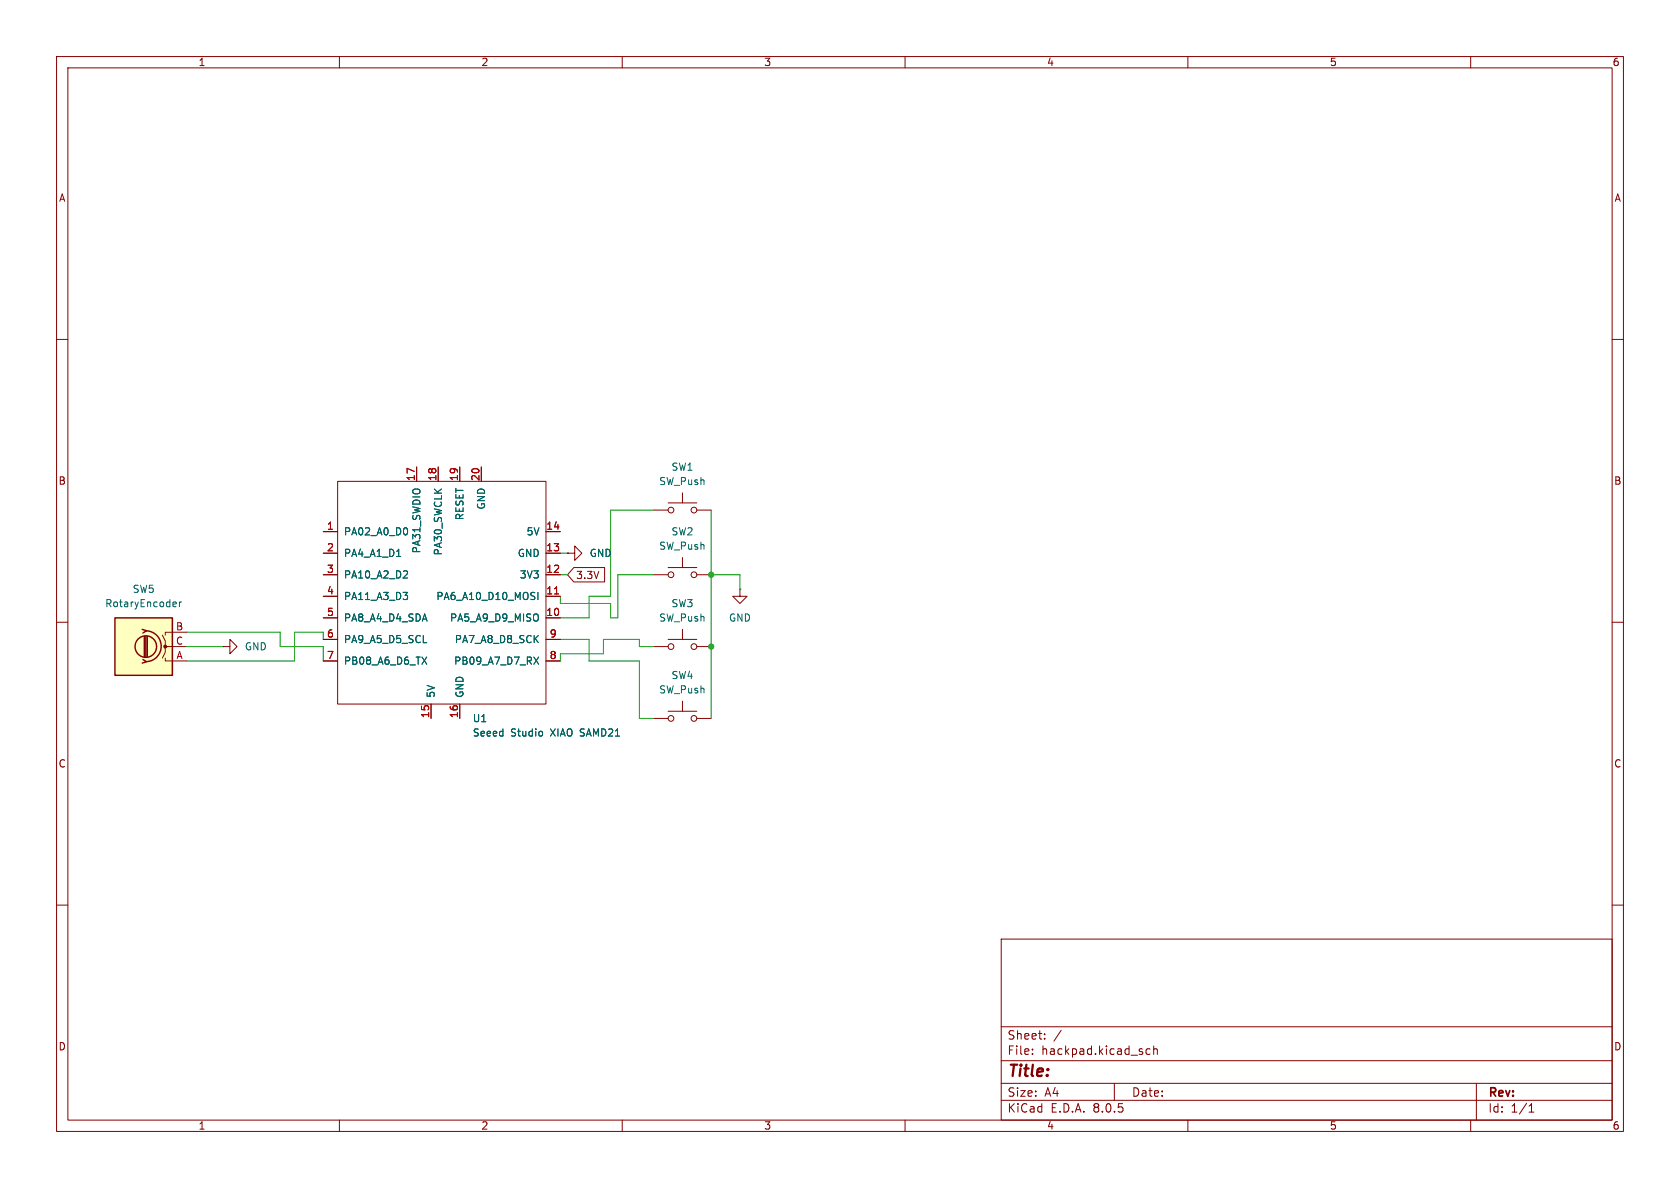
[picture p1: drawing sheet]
<svg xmlns="http://www.w3.org/2000/svg" width="297mm" height="210mm" viewBox="0 0 297 210" stroke-linecap="round" stroke-linejoin="round" font-family="sans-serif">
<g fill="none" stroke="#840000" stroke-width=".18">
<path d="M10 10h277v190h-277zM12 12h273v186h-273zM60 10v2M110 10v2M160 10v2M210 10v2M260 10v2M10 60h2M285 60h2M57.1 94h2.6M57.1 97.8h2.6M59.7 85.1h36.8v39.4h-36.8z"/>
<path d="M73.7 82.6v2.5M77.5 82.6v2.5M81.3 82.6v2.5M85.1 82.6v2.5M96.5 94h2.6M96.5 97.8h2.6M100.3 97.8h1.3v-1.3l1.3 1.3-1.3 1.3v-1.3M100.3 97.8h.1M115.6 90.2h2.5M118.1 88.9h5.1M120.6 87.1v1.8M120.6 98.6v1.7"/>
<path d="M123.2 90.2h2.5M10 110h2M57.1 113h2.6M57.1 101.6h2.6M57.1 109.2h2.6M57.1 105.4h2.6M57.1 116.8h2.6M96.5 113h2.6M96.5 101.6h2.6M96.5 109.2h2.6M96.5 105.4h2.6M96.5 116.8h2.6"/>
<path d="M115.6 114.3h2.5M115.6 101.6h2.5M118.1 113h5.1M118.1 100.3h5.1M120.6 111.3v1.7M123.2 114.3h2.5M123.2 101.6h2.5M130.8 104.1v1.3h1.3l-1.3 1.3-1.3-1.3h1.3M130.8 104.1h.1M285 110h2M76.2 124.5v2.5M81.3 124.5v2.5"/>
<path d="M115.6 127h2.5M118.1 125.7h5.1M120.6 124v1.7M123.2 127h2.5M10 160h2M285 160h2M177 166h108v32h-108zM60 198v2M110 198v2M160 198v2M177 194.5h108M177 191.5h108"/>
<path d="M177 187.5h108M177 181.5h108M182.5 186.3v.1M182.5 185.5v.1M184.7 183.6v.1M184.7 182.8v.1M187.6 182.1l-1.3 2M197 191.5v3M203.3 185.5l-.4-.1-.3 .3v.4l.1 .2h.6M204 185.5l.2-.1 .3 .1 .1 .9M204 184.9v1.5M210 198v2"/>
<path d="M260 198v2M261 191.5v6.5M270.3 196.6h.9M270.3 195.5l.4-.4v1.5"/>
<circle cx="118.6" cy="90.2" r=".51"/>
<circle cx="122.7" cy="90.2" r=".51"/>
<circle cx="118.6" cy="101.6" r=".51"/>
<circle cx="118.6" cy="114.3" r=".51"/>
<circle cx="122.7" cy="114.3" r=".51"/>
<circle cx="122.7" cy="101.6" r=".51"/>
<circle cx="118.6" cy="127" r=".51"/>
<circle cx="122.7" cy="127" r=".51"/>
</g>
<path d="M70.1 98.4h.7M71.9 93.4l.2 .4-.2 .6M71.3 104.7h.8l-.5 .5M71.9 101l.2 .2-.1 .3-.7 .7h.8M71.9 105.3l.2 .1-.2 .5M74.6 116.1l.8 1.3M75.4 116.1l-.8 1.3M94.4 116.1l.8 1.3M95.1 104.7v1.3M95.2 116.1l-.8 1.3M95.8 129.3l.1 .2-.1 .6" fill="none" stroke="#006464" stroke-width=".18"/>
<path d="M98 105h.8" fill="none" stroke="#a90000" stroke-width=".18"/>
<path d="M20.3 109.2h10.2v10.2h-10.2z" fill="#ffffc2"/>
<g fill="none" stroke="#840000" stroke-width=".25">
<path d="M20.3 109.2h10.2v10.2h-10.2zM25.1 111.3l.8 .2-.6 .4M25.3 116.6l.6 .4-.8 .2M25.5 112.5v3.6M25.8 111.5a2.73 2.73 0 0 1 2.7 2.7 2.73 2.73 0 0 1-2.7 2.8M25.8 112.5v3.6M26 112.5v3.6"/>
<circle cx="25.8" cy="114.3" r="1.9"/>
</g>
<circle cx="29.2" cy="114.3" r=".25" fill="#840000" stroke="#840000" stroke-width=".18"/>
<g fill="none" stroke="#840000" stroke-width=".18">
<path d="M57.1 94h2.6M57.1 97.8h2.6M73.7 82.6v2.5M77.5 82.6v2.5M81.3 82.6v2.5M85.1 82.6v2.5M96.5 94h2.6M96.5 97.8h2.6M100.3 97.8h.1M28.7 112.3l.5 1v1h3.8M29.2 116.3v.5h3.8M29.7 114.3h-.5v1l-.5 1"/>
<path d="M33 111.8h-3.8v.5M39.4 114.3h1.2v-1.3l1.3 1.3-1.3 1.3v-1.3M39.4 114.3h.1M57.1 116.8h2.6M57.1 109.2h2.6M57.1 105.4h2.6M57.1 101.6h2.6M57.1 113h2.6M96.5 116.8h2.6M96.5 109.2h2.6M96.5 105.4h2.6M96.5 101.6h2.6"/>
<path d="M96.5 113h2.6M101.4 100.3h5.5v2.6h-5.5l-1.1-1.3zM76.2 124.5v2.5M81.3 124.5v2.5"/>
</g>
<g fill="none" stroke="#006464" stroke-width=".18">
<path d="M70.1 98.4h.7M71.9 93.4l.2 .4-.2 .6M30.8 106.4l.3 .1 .1 .2-.6 .1M31.1 107.2l-.3 .1M31.7 106.4v.9M32.1 106.4l-.4 .3M71.3 104.7h.8l-.5 .5M71.9 101l.2 .2-.1 .3-.7 .7h.8M71.9 105.3l.2 .1-.2 .5M74.6 116.1l.8 1.3M75.4 116.1l-.8 1.3M94.4 116.1l.8 1.3"/>
<path d="M95.1 104.7v1.3M95.2 116.1l-.8 1.3M95.8 129.3l.1 .2-.1 .6"/>
</g>
<path d="M99.1 97.8h1.2M115.6 90.2h-7.7v15.2h-3.8v3.8h-5M125.7 90.2v36.8M33 114.3h6.4M33 111.8h16.5v2.5h7.6v2.5M57.1 113v-1.2h-5v5h-19.1M99.1 113h5v3.8h8.9v10.2h2.6M99.1 101.6h1.2M115.6 114.3h-2.6v-1.3h-6.3v2.6h-7.6v1.2M115.6 101.6h-6.4v7.6h-1.3v-2.5h-8.8v-1.3M125.7 101.6h5.1v2.5" fill="none" stroke="#009600" stroke-width=".18"/>
<path d="M98 105h.8" fill="none" stroke="#a90000" stroke-width=".18"/>
<g fill="#009600" stroke="#009600" stroke-width=".18">
<circle cx="125.7" cy="114.3" r=".46"/>
<circle cx="125.7" cy="101.6" r=".46"/>
</g>
<text font-size="2.8" fill="#840000" x="178" y="190.9">Title:</text>
<g font-size="2.1" fill="#840000">
<text x="178" y="184">Sheet:</text>
<text x="178" y="186.7">File:</text>
<text x="184.1" y="186.7">hackpad.kicad_sch</text>
<text x="178" y="196.9">KiCad</text>
<text x="178" y="194.1">Size:</text>
<text x="184.7" y="194.1">A4</text>
<text x="185.7" y="196.9">E.D.A.</text>
<text x="193.3" y="196.9">8.0.5</text>
<text x="200" y="194.1">Date:</text>
<text x="263" y="194.3">Rev:</text>
<text x="263" y="196.9">Id:</text>
<text x="267.1" y="196.9">1/1</text>
</g>
<g font-size="1.8" fill="#840000">
<text x="35" y="11.9">1</text>
<text x="85" y="11.9">2</text>
<text x="135" y="11.9">3</text>
<text x="185" y="11.9">4</text>
<text x="235" y="11.9">5</text>
<text x="285" y="11.9">6</text>
<text x="10.3" y="35.9">A</text>
<text x="285.3" y="35.9">A</text>
<text x="10.3" y="85.9">B</text>
<text x="285.3" y="85.9">B</text>
<text x="101.8" y="102.6">3.3V</text>
<text x="10.3" y="135.9">C</text>
<text x="285.3" y="135.9">C</text>
<text x="10.3" y="185.9">D</text>
<text x="285.3" y="185.9">D</text>
<text x="35" y="199.9">1</text>
<text x="85" y="199.9">2</text>
<text x="135" y="199.9">3</text>
<text x="185" y="199.9">4</text>
<text x="235" y="199.9">5</text>
<text x="285" y="199.9">6</text>
</g>
<g font-size="1.8" fill="#006464">
<text x="118.6" y="83.4">SW1</text>
<text x="116.4" y="86">SW_Push</text>
<text x="60.7" y="94.8">PA02_A0_D0</text>
<text x="82.1" y="92.1" transform="rotate(-90 82.1 92.1)">RESET</text>
<text x="86" y="90.2" transform="rotate(-90 86 90.2)">GND</text>
<text x="93" y="94.8">5V</text>
<text x="118.6" y="94.8">SW2</text>
<text x="60.7" y="98.7">PA4_A1_D1</text>
<text x="74.5" y="97.9" transform="rotate(-90 74.5 97.9)">PA31_SWDIO</text>
<text x="78.3" y="98.3" transform="rotate(-90 78.3 98.3)">PA30_SWCLK</text>
<text x="91.4" y="98.7">GND</text>
<text x="104.1" y="98.7">GND</text>
<text x="116.4" y="97.4">SW_Push</text>
<text x="18.5" y="107.5">RotaryEncoder</text>
<text x="23.4" y="105">SW5</text>
<text x="60.7" y="102.5">PA10_A2_D2</text>
<text x="60.7" y="106.3">PA11_A3_D3</text>
<text x="77" y="106.3">PA6_A10_D10_MOSI</text>
<text x="91.8" y="102.5">3V3</text>
<text x="118.6" y="107.5">SW3</text>
<text x="60.7" y="110.1">PA8_A4_D4_SDA</text>
<text x="60.7" y="113.9">PA9_A5_D5_SCL</text>
<text x="79.5" y="110.1">PA5_A9_D9_MISO</text>
<text x="80.3" y="113.9">PA7_A8_D8_SCK</text>
<text x="116.4" y="110.1">SW_Push</text>
<text x="128.8" y="110.1">GND</text>
<text x="43.2" y="115.2">GND</text>
<text x="60.7" y="117.7">PB08_A6_D6_TX</text>
<text x="80.2" y="117.7">PB09_A7_D7_RX</text>
<text x="77.1" y="123.4" transform="rotate(-90 77.1 123.4)">5V</text>
<text x="82.1" y="123.4" transform="rotate(-90 82.1 123.4)">GND</text>
<text x="116.4" y="122.8">SW_Push</text>
<text x="118.6" y="120.2">SW4</text>
<text x="83.5" y="127.9">U1</text>
<text x="83.5" y="130.4">Seeed</text>
<text x="90.3" y="130.4">Studio</text>
<text x="97.4" y="130.4">XIAO SAMD21</text>
</g>
<g font-size="1.8" fill="#a90000">
<text x="73.4" y="85.1" transform="rotate(-90 73.4 85.1)">17</text>
<text x="77.2" y="85.1" transform="rotate(-90 77.2 85.1)">18</text>
<text x="81" y="85.1" transform="rotate(-90 81 85.1)">19</text>
<text x="84.8" y="85.1" transform="rotate(-90 84.8 85.1)">20</text>
<text x="57.7" y="93.7">1</text>
<text x="96.5" y="93.7">14</text>
<text x="57.7" y="97.5">2</text>
<text x="57.7" y="101.3">3</text>
<text x="96.5" y="101.3">12</text>
<text x="96.5" y="97.5">13</text>
<text x="57.7" y="105.2">4</text>
<text x="96.5" y="105.2">11</text>
<text x="31" y="111.5">B</text>
<text x="57.7" y="109">5</text>
<text x="57.7" y="112.8">6</text>
<text x="96.5" y="109">10</text>
<text x="97.1" y="112.8">9</text>
<text x="31" y="114">C</text>
<text x="31.1" y="116.6">A</text>
<text x="57.7" y="116.6">7</text>
<text x="97.1" y="116.6">8</text>
<text x="75.9" y="127" transform="rotate(-90 75.9 127)">15</text>
<text x="81" y="127" transform="rotate(-90 81 127)">16</text>
</g>
</svg>
